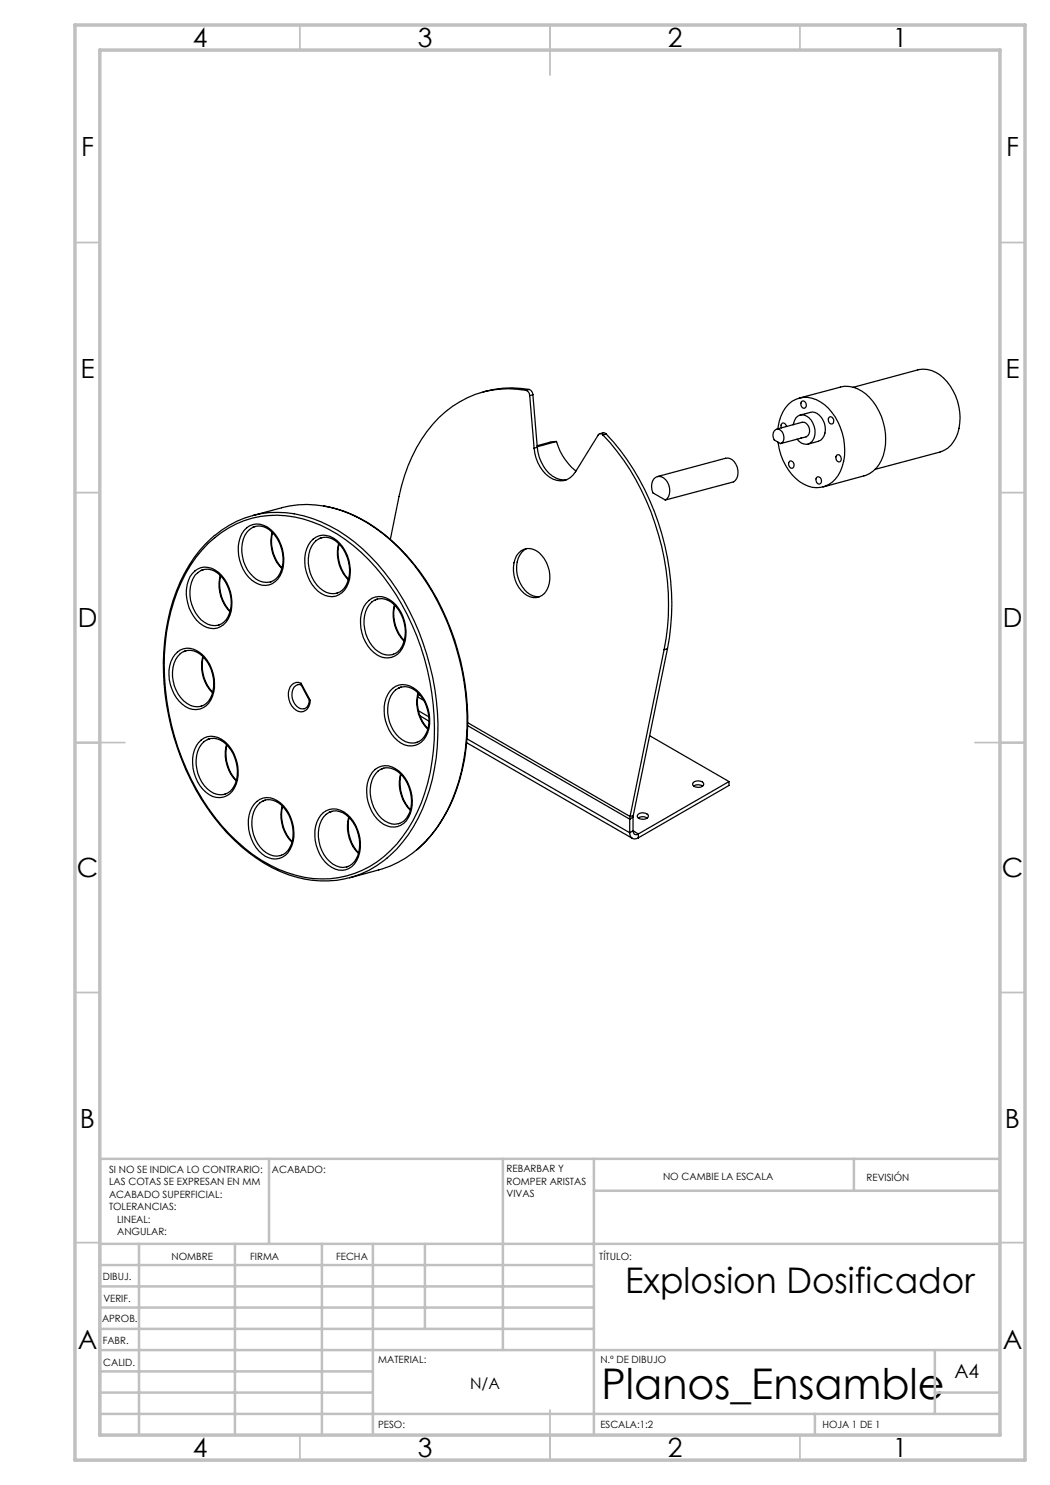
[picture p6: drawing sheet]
<svg xmlns="http://www.w3.org/2000/svg" width="210mm" height="297mm" viewBox="0 0 210 297" stroke-linecap="round" stroke-linejoin="round" font-family="sans-serif">
<g fill="none" stroke="#c0c0c0" stroke-width=".35">
<path d="M60 5v5M110 5v10M160 5v5M15 48.5h5M200 48.5h5M15 98.5h5M200 98.5h5M15 148.5h10M195 148.5h10M15 198.5h5M200 198.5h5M15 248.5h5"/>
<path d="M200 248.5h5M60 287v5M110 282v10M160 287v5"/>
</g>
<g fill="none" stroke="#c0c0c0" stroke-width=".5">
<path d="M53.8 231.8v17M100.6 231.8v38.2M118.8 231.8v55.2M118.8 238.2h81.2M170.8 231.8v6.4M200 231.8h-180v55.2M20 248.8h180M20 257.3h98.8M20 253h98.8M27.8 248.8v38.2M47 248.8v38.2M64.4 248.8v38.2"/>
<path d="M74.6 248.8v38.2M85 248.8v17M20 265.8h98.8M20 261.5h98.8M20 278.5h54.6M20 274.3h54.6M20 270h180M187 278.5h13M187 270v12.8M20 282.8h180M163 282.8v4.2"/>
</g>
<path d="M15 5h190v287h-190zM20 10h180v277h-180z" fill="none" stroke="#c0c0c0" stroke-width=".7"/>
<g fill="none" stroke="#000" stroke-width=".25">
<path d="M105.2 78.1a20.1 20.1 0 0 0-20.9 9.8 33.8 33.8 0 0 0-4.5 11.4l-1.7 8.6M105.2 78.1a1.12 1.12 0 0 1 .7 1M105.8 77.9a1.12 1.12 0 0 1 .8 1M105.8 77.9a20.2 20.2 0 0 0-9.2 .5M105.8 77.9l-.6 .2M105.9 79.1l.9 10.5M106.6 78.9l-.7 .2M106.6 78.9l.9 10.6M159.8 79.6l8.3-2.2a5.8 5.8 0 0 1 5.8 2.1 12 12 0 0 1 2.4 12.5 5.5 5.5 0 0 1-3.5 3.2l-8.2 2.2M170.6 77.5l13-3.5a5.8 5.8 0 0 1 5.8 2.3 11.1 11.1 0 0 1 1.8 11.3 5 5 0 0 1-3.2 2.8l-13 3.5M107.5 89.5a7.6 7.6 0 0 0 3.7 6.1l.7 .3 1.4 .1M107.5 89.5l-.7 .1"/>
<path d="M111.3 88.3a11.2 11.2 0 0 0 3.9 5.9M111.3 88.3l-1.1 .1-2.8 .7M111.3 88.3l-3.8 1.1M119.9 86.7l1-.1 .3 .2M120.6 87a.56 .56 0 0 0-1 0l-4.5 7.4a3.6 3.6 0 0 1-5.9 .5 8.2 8.2 0 0 1-2.4-5.3M120.6 87a50.2 50.2 0 0 1 13.1 36.3l-.5 4.5-.4 2.1M121.2 86.8a50.4 50.4 0 0 1 12.3 42.9M121.2 86.8l-.6 .2M130.7 95.8a1.53 1.53 0 0 1 2.5 .2 2.82 2.82 0 0 1-.1 4l-2.5-1.4a3 3 0 0 1 .1-2.8zM131.5 95.3l13.6-3.7a2.52 2.52 0 0 1 2.5 3 2.05 2.05 0 0 1-.9 1.8l-13.6 3.6M155.1 85.9a1.32 1.32 0 0 1 1.7 1.4 1.16 1.16 0 0 1-.7 1.4l-1.3-.7a1.6 1.6 0 0 1 .3-2.1zM155.3 85.8l5.1-1.3a1.61 1.61 0 0 1 1.5 1.1 1.61 1.61 0 0 1-.7 1.8l-1 .2"/>
<path d="M155.6 85.8a7 7 0 0 1 3.5-5.9 5.8 5.8 0 0 1 6.6 1.8 11.8 11.8 0 0 1 1.9 13.4 5.2 5.2 0 0 1-7.7 1.2 11.7 11.7 0 0 1-4.3-7.9M157.3 85.3l-.1-.2a.53 .53 0 0 0-.3-.4 .53 .53 0 0 0-.6 .1v.8M158 92.2a.75 .75 0 0 1 .8 .6 .75 .75 0 0 1-.5 .9 .88 .88 0 0 1-.3-1.5zM158.6 84.9a1.91 1.91 0 0 1 2.3-1.9 3.5 3.5 0 0 1 1.2 5.5 1.97 1.97 0 0 1-2.7-.7M160.1 83l2-.5a2.55 2.55 0 0 1 2.8 2.2 2.68 2.68 0 0 1-1.2 3.6l-2.1 .5M160.2 87.7l-4.1 1M160.3 80.4a.72 .72 0 0 1 .9 .2 .72 .72 0 0 1-.2 1 .77 .77 0 0 1-.8-.4 .77 .77 0 0 1 .1-.8zM163.3 95.5a.71 .71 0 0 1 1 .3 .71 .71 0 0 1-.3 1 .77 .77 0 0 1-.8-.4 .77 .77 0 0 1 .1-.9zM165.8 83.5a.71 .71 0 0 1 .9 .3 .71 .71 0 0 1-.2 1 .77 .77 0 0 1-.8-.4 .77 .77 0 0 1 .1-.9zM167.3 91.1a.71 .71 0 0 1 .9 .3 .71 .71 0 0 1-.2 1 .77 .77 0 0 1-.8-.4 .77 .77 0 0 1 .1-.9zM39 114.2a3.8 3.8 0 0 1 5.3 .9 8.1 8.1 0 0 1 1.3 8.7 3.5 3.5 0 0 1-5.6 .9 7.8 7.8 0 0 1-1.5-10zM40.3 114.1a3.5 3.5 0 0 1 4.2 1.5 7.3 7.3 0 0 1 .7 8.4l-.9 .8-.4 .2"/>
<path d="M40.7 113.9a3.8 3.8 0 0 0-2.6 3.4 7.2 7.2 0 0 0 3.5 7.5 3.4 3.4 0 0 0 2.3 .2M41.6 108.7a19.6 19.6 0 0 1 22.5-3.7 35.6 35.6 0 0 1 15.1 13.9 50.4 50.4 0 0 1 6.8 35.6 29.1 29.1 0 0 1-9.2 16.8 19.6 19.6 0 0 1-21.1 2.5 36.7 36.7 0 0 1-16.3-15.8 49.7 49.7 0 0 1-5.2-35.7 29.1 29.1 0 0 1 7.4-13.6zM42.9 107.1a30.3 30.3 0 0 0-9.7 18.8 50.5 50.5 0 0 0 12.1 40.6 29.4 29.4 0 0 0 16 9.4M43 107a19.7 19.7 0 0 1 21.2-2.6 35.2 35.2 0 0 1 15.3 13.7 50.7 50.7 0 0 1 7 37.8 28.5 28.5 0 0 1-9.8 16.3 19.4 19.4 0 0 1-15.3 3.7M44 115.1a7.9 7.9 0 0 0 2 7.2M44.1 115.2a7.8 7.8 0 0 0 1.9 7M49.4 105.5a3.8 3.8 0 0 1 5.3 1 8.1 8.1 0 0 1 1.3 8.6 3.5 3.5 0 0 1-5.7 .9 7.8 7.8 0 0 1-1.5-9.9zM50.5 103.1l5.8-1.5a21.8 21.8 0 0 1 17.1 3 41.7 41.7 0 0 1 16.2 20.2 49 49 0 0 1 2.1 31.6 26.6 26.6 0 0 1-10.6 15.2 18.4 18.4 0 0 1-5.4 2.4l-5.8 1.6M50.7 105.4a3.5 3.5 0 0 1 4.2 1.6 7.3 7.3 0 0 1 .7 8.3l-.4 .5-1 .5M51 105.3a4.1 4.1 0 0 0-2.6 4.2 7.1 7.1 0 0 0 3.5 6.7 3.4 3.4 0 0 0 2.4 .1M54.4 106.5a7.7 7.7 0 0 0 1.9 7.2M54.5 106.5a7.8 7.8 0 0 0 1.9 7.1"/>
<path d="M62.7 107.8a3.8 3.8 0 0 1 5.3 .9 8.1 8.1 0 0 1 1.3 8.7 3.5 3.5 0 0 1-5.7 .9 7.8 7.8 0 0 1-1.5-10zM64 107.7a3.5 3.5 0 0 1 4.2 1.5 7.3 7.3 0 0 1 .7 8.4l-.4 .4-1 .6M64.3 107.5a4.2 4.2 0 0 0-2.6 4.3 6.7 6.7 0 0 0 4.2 6.9 2.37 2.37 0 0 0 1.7-.1M64.9 101.2a28.2 28.2 0 0 1 15 8.4 49.3 49.3 0 0 1 13.4 29.2 40.6 40.6 0 0 1-4.2 24.1 24.3 24.3 0 0 1-5.7 7.1M67.7 108.7a7.7 7.7 0 0 0 1.9 7.3M67.8 108.8a7.8 7.8 0 0 0 1.9 7M75.1 120a3.5 3.5 0 0 1 4.2 1.5 7.3 7.3 0 0 1 .7 8.4l-.4 .4-.9 .5M75.5 119.8a4.2 4.2 0 0 0-2.7 4.2 7.2 7.2 0 0 0 3.6 6.7 3.1 3.1 0 0 0 2.3 .1M103.7 110.6a2.95 2.95 0 0 1 4.7 .5 6.1 6.1 0 0 1 .5 7.5 3 3 0 0 1-4.7-.5 6.1 6.1 0 0 1-.5-7.5zM105.3 109.7a4.6 4.6 0 0 0-1.9 5.2 5.2 5.2 0 0 0 3.9 4.4h.6M35.5 130.4a3.5 3.5 0 0 1 4.7 .3 7.8 7.8 0 0 1 1.5 9.9 3.5 3.5 0 0 1-5.2 .3 7.7 7.7 0 0 1-1.5-10zM36.8 130.3a3.5 3.5 0 0 1 4.2 1.5 7.3 7.3 0 0 1 .7 8.4l-.4 .4-.9 .6"/>
<path d="M37.2 130.1a4.2 4.2 0 0 0-2.7 4.2 6.7 6.7 0 0 0 4.2 7 2.37 2.37 0 0 0 1.7-.1M40.6 131.3a7.7 7.7 0 0 0 1.9 7.3M40.6 131.4a7.6 7.6 0 0 0 1.9 7M60.2 136.7a1.7 1.7 0 0 0-2.4 1.2 3.5 3.5 0 0 0 2.4 4.5 2.08 2.08 0 0 0 1.9-2.3M60.2 136.7v.2l1.7 3.2M60.2 136.7l1.9 3.4M60.3 137a1.41 1.41 0 0 0-1.9 1.5 2.74 2.74 0 0 0 2.2 3.3 1.49 1.49 0 0 0 1.3-1.7M73.3 120.6a3.5 3.5 0 0 1 5.2-.2 8.1 8.1 0 0 1 2 9.3 3.5 3.5 0 0 1-5.7 .8 7.7 7.7 0 0 1-1.5-9.9zM78.5 137.7a3.8 3.8 0 0 1 5.4 .9 7.8 7.8 0 0 1 .9 9.3 3.5 3.5 0 0 1-5.3 .2 7.7 7.7 0 0 1-1.5-9.9zM78.9 121a7.8 7.8 0 0 0 1.9 7.2M79 121.1a7.6 7.6 0 0 0 1.9 7M79.8 137.6a3.5 3.5 0 0 1 4.3 1.5 7.3 7.3 0 0 1 .7 8.4l-.5 .4-.9 .5"/>
<path d="M80.2 137.4a4.2 4.2 0 0 0-2.7 4.2 6.7 6.7 0 0 0 4.3 7h.7l.9-.2M83.5 139.4l1.2 .6M83.6 138.6a7.6 7.6 0 0 0 1.9 7.2M83.6 138.8l.5 .3M83.7 138.7a7.8 7.8 0 0 0 1.9 7M132.8 129.9l-6.8 33.4M133.5 129.7l-.7 .2M133.5 129.7l-6.9 33.4M40.2 148a3.8 3.8 0 0 1 5.4 .9 7.8 7.8 0 0 1 .9 9.4 3.5 3.5 0 0 1-5.3 .2 7.7 7.7 0 0 1-1.5-9.9zM40.8 148.3a3.2 3.2 0 0 1 4.4 .5 7.4 7.4 0 0 1 1.3 9 3.2 3.2 0 0 1-5 0 7.2 7.2 0 0 1-1.2-8.9zM41.9 147.7l-.4 .2M45.3 148.9a7.6 7.6 0 0 0 1.9 7.3"/>
<path d="M45.4 149a8 8 0 0 0 1.9 7.1M61.9 140.1h.2M75 153.9a3.6 3.6 0 0 1 4.8 .3 7.8 7.8 0 0 1 1.5 9.9 3.5 3.5 0 0 1-5.3 .3 7.8 7.8 0 0 1-1.5-10zM76.3 153.8a3.6 3.6 0 0 1 4.3 1.5 7.5 7.5 0 0 1 1 7.8 2.81 2.81 0 0 1-1.7 1.6M76.8 153.6a4.2 4.2 0 0 0-2.8 4.2 7.1 7.1 0 0 0 3.6 6.7 2.93 2.93 0 0 0 2.3 .2M80.1 154.8a7.6 7.6 0 0 0 2 7.2M80.2 154.9a7.9 7.9 0 0 0 1.9 7M83.7 142.2l2.1 1.2M84 143.2l1.8 1M93.3 148.6l33.2 19.1M93.4 147.8l32.5 18.7M93.5 144.5l32.5 18.8"/>
<path d="M93.5 145.1l32.4 18.7M129.9 147.1l15.9 9.2M138.6 156.5a1.41 1.41 0 0 1 2.2 .3 1.35 1.35 0 0 1-2.3 .2zM138.7 157.2l.2-.1a1.82 1.82 0 0 1 1.6 .1M145.8 156.3l-18.1 10.5M145.8 156.3v.8l-18.1 10.5M51.4 160.3a3.5 3.5 0 0 1 4.7 .3 7.8 7.8 0 0 1 1.5 9.9 3.5 3.5 0 0 1-5.2 .2 7.7 7.7 0 0 1-1.6-9.9zM51.9 160.6a2.94 2.94 0 0 1 3.9 .1 7.5 7.5 0 0 1 2.2 8.8 3.1 3.1 0 0 1-4.7 1.1 7.2 7.2 0 0 1-1.9-9.5zM53.1 160l-.5 .2M56.4 161.2a7.6 7.6 0 0 0 2 7.2M56.5 161.3a7.6 7.6 0 0 0 1.9 7M64.1 163.1a3.5 3.5 0 0 1 5.3-.3 7.8 7.8 0 0 1 1.5 10 3.5 3.5 0 0 1-5.2 .2 7.8 7.8 0 0 1-1.6-9.9z"/>
<path d="M65.2 162.9a3.1 3.1 0 0 1 4.5 .5 7.6 7.6 0 0 1 1.6 8.3 3 3 0 0 1-4.7 1.1 7.2 7.2 0 0 1-1.9-9.4zM66.4 162.3l-.5 .1M69.7 163.4a7.6 7.6 0 0 0 2 7.3M69.8 163.5a8 8 0 0 0 1.9 7.1M125.9 166.5a1.07 1.07 0 0 0 .5 1.2 1.07 1.07 0 0 0 1.3-.1M125.9 163.8v2.7M126 163.3l-.1 .5M126.6 166.2a.65 .65 0 0 0 .3 .7 .65 .65 0 0 0 .8-.1M126.6 163.4l-.7 .4M126.6 163.4v2.8M126.6 166.2l-.7 .3M126.6 166.2l1.1 .6"/>
<path d="M126.6 163.1v.3M126.6 163.1l-.6 .2M127.6 162.9a1.37 1.37 0 0 1 2.1 .3 1.34 1.34 0 0 1-2.2 .2zM127.7 163.6a1.57 1.57 0 0 1 1.8 0M127.7 166.8v.8"/>
</g>
<text font-size="8.5" x="120.3" y="279.7">Planos_Ensamble</text>
<text font-size="7.1" x="125" y="258.5">Explosion Dosificador</text>
<g font-size="5.3">
<text x="38.5" y="9.5">4</text>
<text x="83.5" y="9.5">3</text>
<text x="133.6" y="9.5">2</text>
<text x="178.6" y="9.5">1</text>
<text x="16.2" y="31.2">F</text>
<text x="201.2" y="31.2">F</text>
<text x="16.1" y="75.5">E</text>
<text x="201.1" y="75.5">E</text>
<text x="15.5" y="125.5">D</text>
<text x="200.5" y="125.5">D</text>
<text x="15.4" y="175.5">C</text>
<text x="200.4" y="175.5">C</text>
<text x="16" y="225.5">B</text>
<text x="201" y="225.5">B</text>
<text x="15.5" y="269.7">A</text>
<text x="200.5" y="269.7">A</text>
<text x="38.5" y="291.5">4</text>
<text x="83.5" y="291.5">3</text>
<text x="133.6" y="291.5">2</text>
<text x="178.6" y="291.5">1</text>
</g>
<text font-size="3.9" x="190.9" y="275.5">A4</text>
<text font-size="3.2" x="94" y="277.9">N/A</text>
<g font-size="2">
<text x="21.8" y="234.6">SI NO SE INDICA LO CONTRARIO:</text>
<text x="21.8" y="237.1">LAS COTAS SE EXPRESAN EN MM</text>
<text x="21.8" y="239.6">ACABADO SUPERFICIAL:</text>
<text x="54.4" y="234.6">ACABADO:</text>
<text x="101.3" y="234.5">REBARBAR Y</text>
<text x="101.3" y="237">ROMPER ARISTAS</text>
<text x="101.3" y="239.5">VIVAS</text>
<text x="132.6" y="236">NO CAMBIE LA ESCALA</text>
<text x="173.3" y="236.2">REVISIÓN</text>
<text x="21.8" y="242.1">TOLERANCIAS:</text>
<text x="23.4" y="244.6">LINEAL:</text>
<text x="23.4" y="247.1">ANGULAR:</text>
<text x="34.3" y="252">NOMBRE</text>
<text x="50" y="251.9">FIRMA</text>
<text x="67.2" y="251.9">FECHA</text>
<text x="119.9" y="251.9">TÍTULO:</text>
<text x="20.6" y="256.1">DIBUJ.</text>
<text x="20.7" y="260.3">VERIF.</text>
<text x="20.4" y="264.4">APROB.</text>
<text x="20.5" y="268.8">FABR.</text>
<text x="20.7" y="273.1">CALID.</text>
<text x="75.6" y="272.5">MATERIAL:</text>
<text x="120.1" y="272.5">N.º DE DIBUJO</text>
<text x="75.6" y="285.5">PESO:</text>
<text x="120.1" y="285.6">ESCALA:1:2</text>
<text x="164.5" y="285.6">HOJA 1 DE 1</text>
</g>
</svg>
